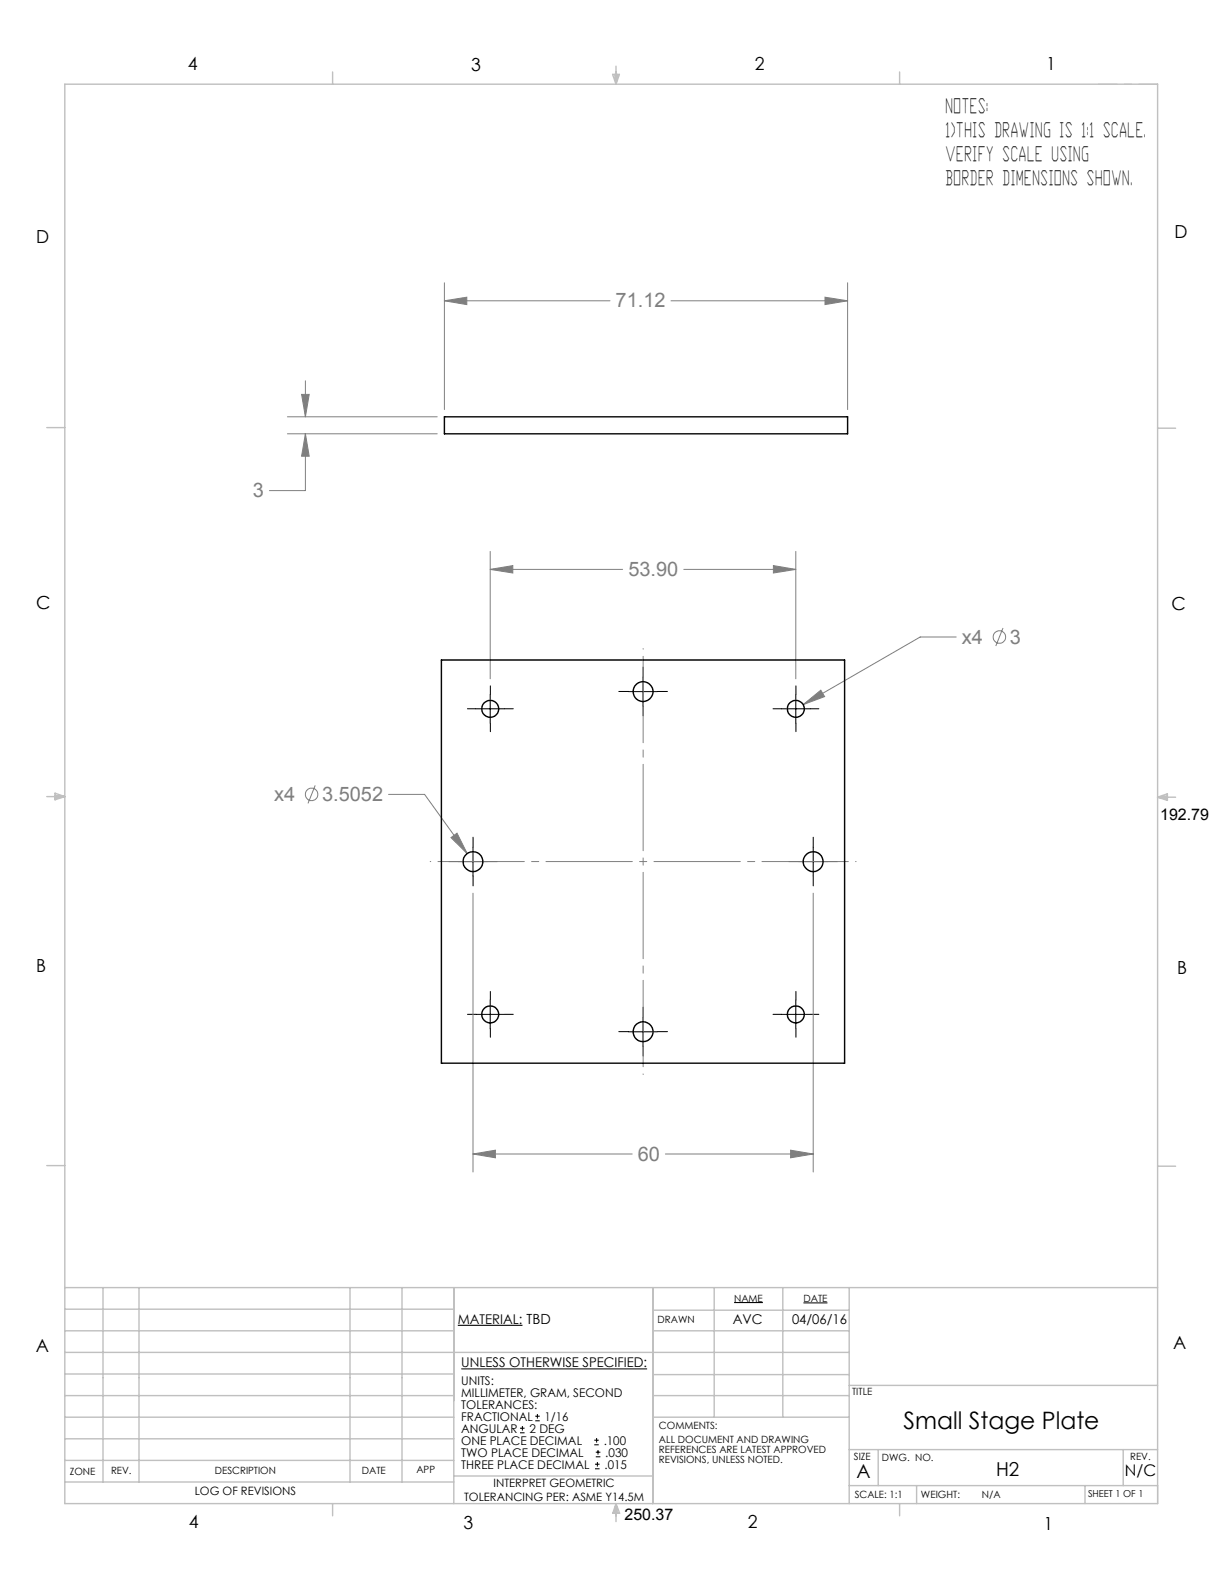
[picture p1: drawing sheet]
<svg xmlns="http://www.w3.org/2000/svg" width="216mm" height="279mm" viewBox="0 0 216 279" stroke-linecap="round" stroke-linejoin="round" font-family="sans-serif">
<g fill="none" stroke="#808080" stroke-width=".18">
<path d="M78.4 53.1l3.9-.7v1.3zM78.4 49.9v22.3M78.4 53.1h29.2M118.4 53.1h31.1M145.5 52.4l4 .7-4 .6zM149.5 49.9v22.3M50.7 73.5h26.4M50.7 76.5h26.4M53.2 69.6h1.3l-.6 3.9zM53.9 76.5l.6 4h-1.3zM53.9 76.5v10h-6.4M53.9 67.2v6.3"/>
<path d="M86.5 97.3v22.4M136.4 99.8l4 .6-4 .7zM140.4 97.3v22.4M86.5 100.4l4-.6v1.3zM86.5 100.4h23.3M120.6 100.4h19.8M168.7 112.4h-6.4l-20.6 11.9M176.9 110.8l-1.3 3.1M55.6 138.5l-1.3 3.2M141.7 124.3l3.1-2.6 .7 1.2zM68.5 140.1h6.4l7.5 10.5M79.6 147.7l1-.7 1.8 3.6z"/>
<path d="M83.4 157.6v49.1M143.4 157.6v49.1M83.4 203.6l4-.7v1.3zM83.4 203.6h28.1M117.4 203.6h26M139.5 202.9l3.9 .7-3.9 .6z"/>
<circle cx="176.3" cy="112.4" r="1.1"/>
<circle cx="55" cy="140.1" r="1.1"/>
</g>
<g fill="none" stroke="#000" stroke-width=".18">
<path d="M113.4 119.5v5M83.9 125h5.1M86.5 122.5v5.1M110.9 122h5.1M137.8 125h5.1M140.4 122.5v5.1M80.9 152h5.1M83.4 149.4v5.1M140.9 152h5.1M143.4 149.4v5.1M83.9 178.9h5.1M86.5 176.4v5.1"/>
<path d="M113.4 179.5v5M137.8 178.9h5.1M140.4 176.4v5.1M110.9 182h5.1M80.7 233.8h11.5M129.5 229.8h5.1M141.7 229.8h4.3M81.4 241.5h32.7M91.7 252.7h.8M91.7 251.9h.8M92.1 251.5v.8M94.4 250.6h.8"/>
<path d="M94.4 249.8h.8M94.8 249.4v.8M104.8 254.8h.8M104.8 254h.8M105 259.1h.8M105 258.3h.8M105.1 257h.8M105.1 256.2h.8M105.2 253.6v.9M105.4 257.9v.8M105.5 255.8v.8"/>
</g>
<g fill="none" stroke="#000" stroke-width=".18" stroke-dasharray="15.2 1.3 1.3 1.3">
<path d="M113.4 119.4v-1.7M84 125h-1.5M86.5 122.5v-1.5M86.5 127.6v1.5M89 125h1.5M110.9 122h-1.7M113.4 124.5v1.8M116 122h1.7M137.9 125h-1.5M140.4 122.5v-1.5M140.4 127.6v1.5M142.9 125h1.5"/>
<path d="M80.9 152h-1.7M83.4 149.4v-1.7M83.4 154.5v1.8M86 152h1.7M140.9 152h-1.7M143.4 149.4v-1.7M143.4 154.5v1.8M146 152h1.7M84 178.9h-1.5M86.5 176.4v-1.5M89 178.9h1.5M113.4 179.4v-1.7"/>
<path d="M137.9 178.9h-1.5M140.4 176.4v-1.5M142.9 178.9h1.5M86.5 181.5v1.5M110.9 182h-1.7M113.4 184.5v1.8M116 182h1.7M140.4 181.5v1.5"/>
</g>
<path d="M75.9 152h75.1M113.4 189.5v-75.1" fill="none" stroke="#808080" stroke-width=".18" stroke-dasharray="15.2 1.3 1.3 1.3" stroke-dashoffset="-1.4"/>
<path d="M191.4 265.2h12.8" fill="none" stroke="#c0c0c0" stroke-width=".18" stroke-dasharray="15.2 1.3 1.3 1.3" stroke-dashoffset="10.7"/>
<path d="M204.2 265.2v-3.2" fill="none" stroke="#c0c0c0" stroke-width=".18" stroke-dasharray="15.2 1.3 1.3 1.3"/>
<path d="M193.7 14.8h10.5" fill="none" stroke="#c0c0c0" stroke-width=".18" stroke-dasharray="15.2 1.3 1.3 1.3" stroke-dashoffset="11.9"/>
<g fill="none" stroke="#c0c0c0" stroke-width=".25">
<path d="M11.4 14.9h192.8v250.3h-192.8zM58.7 12.7v2.2M108.1 13.1h1.2l-.6 1.8zM108.4 13.1l.3 1.8M108.7 11.7v3.2M108.9 13.1l-.2 1.8M158.7 12.7v2.2M8.3 75.4h3.1M204.2 75.5h3.2M9.7 139.9l1.7 .6-1.7 .6zM8.3 140.5h3.1M9.7 140.3l1.7 .2"/>
<path d="M11.4 140.5l-1.7 .3M204.2 140.6h3.2M204.2 140.6l1.7-.6v1.2zM204.2 140.6l1.7 .3M205.9 140.4l-1.7 .2M8.3 205.6h3.1M204.2 205.7h3.2M11.4 227.1h192.8M11.4 234.7h68.6M11.4 238.5h138.4M11.4 230.9h68.6M18.2 227.1v34.3"/>
<path d="M24.5 227.1v34.3M61.7 227.1v34.3M70.9 227.1v34.3M80 227.1v38.1M115.1 227.1v38.1M115.1 231.1h34.7M115.1 234.7h34.7M126 227.1v22.9M138.1 227.1v22.9M149.8 227.1v38.1M11.4 257.6h68.6M11.4 250h68.6"/>
<path d="M11.4 246.2h68.6M11.4 253.8h68.6M11.4 242.4h68.6M115.1 250h34.7M115.1 242.5h34.7M115.1 246.2h34.7M149.8 255.7h54.4M149.8 244.4h54.4M154.9 255.7v6.3M198.1 255.7v6.3M11.4 261.4h68.6M58.7 265.2v2.2"/>
<path d="M80 260.4h35.1M108.7 265.2v3.2M108.7 265.2l.6 1.7h-1.2zM108.7 265.2l.2 1.7M108.7 265.2l-.3 1.7M149.8 262h54.4M158.7 265.2v2.2M161.7 262v3.2M191.4 262v3.2"/>
</g>
<path d="M53.2 69.6h1.3l-.6 3.9zM53.9 76.5l.6 4h-1.3zM78.4 53.1l3.9-.7v1.3zM145.5 52.4l4 .7-4 .6zM86.5 100.4l4-.6v1.3zM136.4 99.8l4 .6-4 .7zM83.4 203.6l4-.7v1.3zM139.5 202.9l3.9 .7-3.9 .6zM79.6 147.7l2.8 2.9-1.8-3.6zM141.7 124.3l3.8-1.4-.7-1.2z" fill="#808080"/>
<g fill="none" stroke="#000" stroke-width=".25">
<path d="M78.4 73.5h71.1v3h-71.1zM77.9 116.4h71.1v71.1h-71.1z"/>
<circle cx="86.5" cy="125" r="1.51"/>
<circle cx="113.4" cy="122" r="1.76"/>
<circle cx="140.4" cy="125" r="1.51"/>
<circle cx="83.4" cy="152" r="1.75"/>
<circle cx="143.4" cy="152" r="1.75"/>
<circle cx="86.5" cy="178.9" r="1.51"/>
<circle cx="140.4" cy="178.9" r="1.51"/>
<circle cx="113.4" cy="182" r="1.76"/>
</g>
<text font-size="4.2" x="159.4" y="252.1">Small Stage Plate</text>
<g font-size="3.5">
<text x="166.9" y="19.9">NOTES:</text>
<text x="166.9" y="24.2">1)THIS DRAWING IS 1:1 SCALE.</text>
<text x="166.9" y="28.4">VERIFY SCALE USING</text>
<text x="166.9" y="32.6">BORDER DIMENSIONS SHOWN.</text>
</g>
<g font-size="3.5" fill="#808080">
<text x="108.6" y="54.2">71.12</text>
<text x="44.6" y="87.7">3</text>
<text x="110.8" y="101.6">53.90</text>
<text x="169.7" y="113.5">x4</text>
<text x="178.1" y="113.5">3</text>
<text x="48.3" y="141.3">x4</text>
<text x="56.8" y="141.3">3.5052</text>
<text x="112.5" y="204.7">60</text>
</g>
<g font-size="3.4">
<text x="151.1" y="260.7">A</text>
<text x="175.7" y="260.3">H2</text>
</g>
<g font-size="3.2">
<text x="33.1" y="12.3">4</text>
<text x="83.1" y="12.4">3</text>
<text x="133.1" y="12.3">2</text>
<text x="184.6" y="12.4">1</text>
<text x="207.1" y="41.9">D</text>
<text x="6.4" y="42.8">D</text>
<text x="6.4" y="107.5">C</text>
<text x="206.6" y="107.6">C</text>
<text x="6.4" y="171.4">B</text>
<text x="207.7" y="171.8">B</text>
<text x="6.3" y="238.4">A</text>
<text x="206.9" y="238">A</text>
<text x="33.3" y="269.6">4</text>
<text x="81.8" y="269.6">3</text>
<text x="131.9" y="269.6">2</text>
<text x="184.1" y="269.9">1</text>
</g>
<g font-size="2.8">
<text x="204.6" y="144.6">192.79</text>
<text x="198.4" y="260.4">N/C</text>
<text x="110.2" y="268.2">250.37</text>
</g>
<g font-size="2.4">
<text x="80.7" y="233.5">MATERIAL: TBD</text>
<text x="129.3" y="233.5">AVC</text>
<text x="139.7" y="233.5">04/06/16</text>
<text x="81.4" y="241.2">UNLESS OTHERWISE SPECIFIED:</text>
</g>
<g font-size="2.1">
<text x="81.4" y="244.2">UNITS:</text>
<text x="81.4" y="246.4">MILLIMETER, GRAM, SECOND</text>
<text x="81.4" y="248.5">TOLERANCES:</text>
<text x="81.4" y="250.6">FRACTIONAL</text>
<text x="96.1" y="250.6">1/16</text>
<text x="81.3" y="256.9">TWO PLACE DECIMAL</text>
<text x="81.3" y="254.8">ONE PLACE DECIMAL</text>
<text x="81.4" y="252.7">ANGULAR</text>
<text x="93.4" y="252.7">2 DEG</text>
<text x="106.5" y="254.8">.100</text>
<text x="106.8" y="256.9">.030</text>
<text x="81.4" y="259.1">THREE PLACE DECIMAL</text>
<text x="106.6" y="259.1">.015</text>
</g>
<g font-size="2">
<text x="34.3" y="263.8">LOG OF REVISIONS</text>
<text x="87.1" y="262.2">INTERPRET GEOMETRIC</text>
<text x="81.9" y="264.7">TOLERANCING PER: ASME Y14.5M</text>
</g>
<g font-size="1.8">
<text x="116" y="233.3">DRAWN</text>
<text x="129.5" y="229.6">NAME</text>
<text x="141.7" y="229.6">DATE</text>
<text x="150.3" y="246">TITLE</text>
<text x="116.2" y="252">COMMENTS:</text>
<text x="116.2" y="254.5">ALL DOCUMENT AND DRAWING</text>
<text x="116.2" y="256.3">REFERENCES ARE LATEST APPROVED</text>
<text x="150.6" y="257.5">SIZE</text>
<text x="155.6" y="257.6">DWG. NO.</text>
<text x="199.4" y="257.5">REV.</text>
<text x="12.3" y="260.1">ZONE</text>
<text x="19.6" y="260">REV.</text>
<text x="37.9" y="260">DESCRIPTION</text>
<text x="63.8" y="260">DATE</text>
<text x="73.4" y="259.8">APP</text>
<text x="116.2" y="258.1">REVISIONS, UNLESS NOTED.</text>
<text x="150.8" y="264.3">SCALE: 1:1</text>
<text x="162.5" y="264.3">WEIGHT:</text>
<text x="173.2" y="264.3">N/A</text>
</g>
<text font-size="1.7" x="191.9" y="264.1">SHEET 1 OF 1</text>
</svg>
